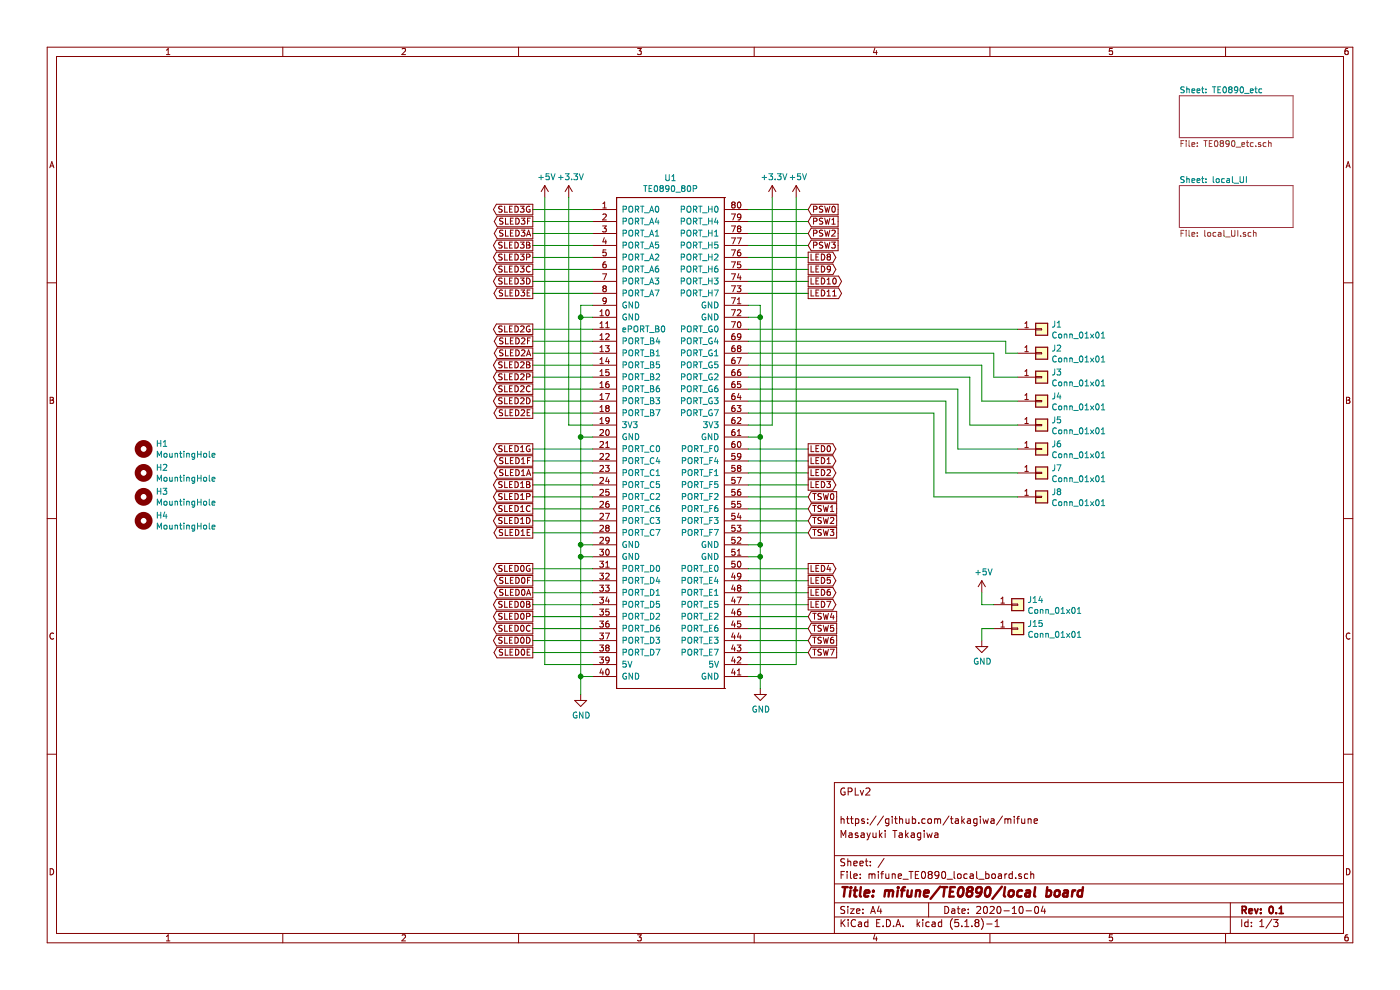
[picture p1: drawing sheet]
EESchema Schematic File Version 4
EELAYER 30 0
EELAYER END
$Descr A4 11693 8268
encoding utf-8
Sheet 1 3
Title "mifune/TE0890/local board"
Date "2020-10-04"
Rev "0.1"
Comp ""
Comment1 "Masayuki Takagiwa"
Comment2 "https://github.com/takagiwa/mifune"
Comment3 ""
Comment4 "GPLv2"
$EndDescr
$Comp
L TE0890:TE0890_80P U1
U 1 1
P 5600 3650
F 0 "U1" H 5600 5815 50  0000 C CNN
F 1 "TE0890_80P" H 5600 5724 50  0000 C CNN
F 2 "TE0890:TE0890_80pin" H 5600 3650 50  0001 C CNN
F 3 "" H 5600 3650 50  0001 C CNN
	1    5600 3650
	1    0    0    -1  
$EndComp
$Sheet
S 9850 800  950  350 
U 5F79D0DF
F0 "TE0890_etc" 50
F1 "TE0890_etc.sch" 50
$EndSheet
$Sheet
S 9850 1550 950  350 
U 5FEABE8E
F0 "local_UI" 50
F1 "local_UI.sch" 50
$EndSheet
$Comp
L power:GND #PWR0101
U 1 1
P 4850 5800
F 0 "#PWR0101" H 4850 5550 50  0001 C CNN
F 1 "GND" H 4855 5627 50  0000 C CNN
F 2 "" H 4850 5800 50  0001 C CNN
F 3 "" H 4850 5800 50  0001 C CNN
	1    4850 5800
	1    0    0    -1  
$EndComp
$Comp
L power:GND #PWR0102
U 1 1
P 6350 5750
F 0 "#PWR0102" H 6350 5500 50  0001 C CNN
F 1 "GND" H 6355 5577 50  0000 C CNN
F 2 "" H 6350 5750 50  0001 C CNN
F 3 "" H 6350 5750 50  0001 C CNN
	1    6350 5750
	1    0    0    -1  
$EndComp
Wire Wire Line
	4950 2550 4850 2550
Wire Wire Line
	4850 2550 4850 2650
Wire Wire Line
	4850 5650 4950 5650
Connection ~ 4850 5650
Wire Wire Line
	4850 5650 4850 5800
Wire Wire Line
	4950 4650 4850 4650
Connection ~ 4850 4650
Wire Wire Line
	4850 4650 4850 5650
Wire Wire Line
	4850 4550 4950 4550
Connection ~ 4850 4550
Wire Wire Line
	4850 4550 4850 4650
Wire Wire Line
	4950 3650 4850 3650
Connection ~ 4850 3650
Wire Wire Line
	4850 3650 4850 4550
Wire Wire Line
	4850 2650 4950 2650
Connection ~ 4850 2650
Wire Wire Line
	4850 2650 4850 3650
Wire Wire Line
	6250 2550 6350 2550
Wire Wire Line
	6350 2550 6350 2650
Wire Wire Line
	6250 5650 6350 5650
Connection ~ 6350 5650
Wire Wire Line
	6350 5650 6350 5750
Wire Wire Line
	6250 4650 6350 4650
Connection ~ 6350 4650
Wire Wire Line
	6350 4650 6350 5650
Wire Wire Line
	6350 4550 6250 4550
Connection ~ 6350 4550
Wire Wire Line
	6350 4550 6350 4650
Wire Wire Line
	6250 3650 6350 3650
Connection ~ 6350 3650
Wire Wire Line
	6350 3650 6350 4550
Wire Wire Line
	6350 2650 6250 2650
Connection ~ 6350 2650
Wire Wire Line
	6350 2650 6350 3650
$Comp
L Connector_Generic:Conn_01x01 J1
U 1 1
P 8700 2750
F 0 "J1" H 8780 2792 50  0000 L CNN
F 1 "Conn_01x01" H 8780 2701 50  0000 L CNN
F 2 "TestPoint:TestPoint_THTPad_D1.5mm_Drill0.7mm" H 8700 2750 50  0001 C CNN
F 3 "~" H 8700 2750 50  0001 C CNN
	1    8700 2750
	1    0    0    -1  
$EndComp
$Comp
L Connector_Generic:Conn_01x01 J2
U 1 1
P 8700 2950
F 0 "J2" H 8780 2992 50  0000 L CNN
F 1 "Conn_01x01" H 8780 2901 50  0000 L CNN
F 2 "TestPoint:TestPoint_THTPad_D1.5mm_Drill0.7mm" H 8700 2950 50  0001 C CNN
F 3 "~" H 8700 2950 50  0001 C CNN
	1    8700 2950
	1    0    0    -1  
$EndComp
$Comp
L Connector_Generic:Conn_01x01 J3
U 1 1
P 8700 3150
F 0 "J3" H 8780 3192 50  0000 L CNN
F 1 "Conn_01x01" H 8780 3101 50  0000 L CNN
F 2 "TestPoint:TestPoint_THTPad_D1.5mm_Drill0.7mm" H 8700 3150 50  0001 C CNN
F 3 "~" H 8700 3150 50  0001 C CNN
	1    8700 3150
	1    0    0    -1  
$EndComp
$Comp
L Connector_Generic:Conn_01x01 J4
U 1 1
P 8700 3350
F 0 "J4" H 8780 3392 50  0000 L CNN
F 1 "Conn_01x01" H 8780 3301 50  0000 L CNN
F 2 "TestPoint:TestPoint_THTPad_D1.5mm_Drill0.7mm" H 8700 3350 50  0001 C CNN
F 3 "~" H 8700 3350 50  0001 C CNN
	1    8700 3350
	1    0    0    -1  
$EndComp
$Comp
L Connector_Generic:Conn_01x01 J5
U 1 1
P 8700 3550
F 0 "J5" H 8780 3592 50  0000 L CNN
F 1 "Conn_01x01" H 8780 3501 50  0000 L CNN
F 2 "TestPoint:TestPoint_THTPad_D1.5mm_Drill0.7mm" H 8700 3550 50  0001 C CNN
F 3 "~" H 8700 3550 50  0001 C CNN
	1    8700 3550
	1    0    0    -1  
$EndComp
$Comp
L Connector_Generic:Conn_01x01 J6
U 1 1
P 8700 3750
F 0 "J6" H 8780 3792 50  0000 L CNN
F 1 "Conn_01x01" H 8780 3701 50  0000 L CNN
F 2 "TestPoint:TestPoint_THTPad_D1.5mm_Drill0.7mm" H 8700 3750 50  0001 C CNN
F 3 "~" H 8700 3750 50  0001 C CNN
	1    8700 3750
	1    0    0    -1  
$EndComp
$Comp
L Connector_Generic:Conn_01x01 J7
U 1 1
P 8700 3950
F 0 "J7" H 8780 3992 50  0000 L CNN
F 1 "Conn_01x01" H 8780 3901 50  0000 L CNN
F 2 "TestPoint:TestPoint_THTPad_D1.5mm_Drill0.7mm" H 8700 3950 50  0001 C CNN
F 3 "~" H 8700 3950 50  0001 C CNN
	1    8700 3950
	1    0    0    -1  
$EndComp
$Comp
L Connector_Generic:Conn_01x01 J8
U 1 1
P 8700 4150
F 0 "J8" H 8780 4192 50  0000 L CNN
F 1 "Conn_01x01" H 8780 4101 50  0000 L CNN
F 2 "TestPoint:TestPoint_THTPad_D1.5mm_Drill0.7mm" H 8700 4150 50  0001 C CNN
F 3 "~" H 8700 4150 50  0001 C CNN
	1    8700 4150
	1    0    0    -1  
$EndComp
$Comp
L power:+3.3V #PWR0103
U 1 1
P 4750 1650
F 0 "#PWR0103" H 4750 1500 50  0001 C CNN
F 1 "+3.3V" H 4765 1823 50  0000 C CNN
F 2 "" H 4750 1650 50  0001 C CNN
F 3 "" H 4750 1650 50  0001 C CNN
	1    4750 1650
	1    0    0    -1  
$EndComp
$Comp
L power:+5V #PWR0104
U 1 1
P 4550 1650
F 0 "#PWR0104" H 4550 1500 50  0001 C CNN
F 1 "+5V" H 4565 1823 50  0000 C CNN
F 2 "" H 4550 1650 50  0001 C CNN
F 3 "" H 4550 1650 50  0001 C CNN
	1    4550 1650
	1    0    0    -1  
$EndComp
$Comp
L power:+3.3V #PWR0105
U 1 1
P 6450 1650
F 0 "#PWR0105" H 6450 1500 50  0001 C CNN
F 1 "+3.3V" H 6465 1823 50  0000 C CNN
F 2 "" H 6450 1650 50  0001 C CNN
F 3 "" H 6450 1650 50  0001 C CNN
	1    6450 1650
	1    0    0    -1  
$EndComp
$Comp
L power:+5V #PWR0106
U 1 1
P 6650 1650
F 0 "#PWR0106" H 6650 1500 50  0001 C CNN
F 1 "+5V" H 6665 1823 50  0000 C CNN
F 2 "" H 6650 1650 50  0001 C CNN
F 3 "" H 6650 1650 50  0001 C CNN
	1    6650 1650
	1    0    0    -1  
$EndComp
Wire Wire Line
	4750 1650 4750 3550
Wire Wire Line
	4750 3550 4950 3550
Wire Wire Line
	4550 1650 4550 5550
Wire Wire Line
	4550 5550 4950 5550
Wire Wire Line
	6250 5550 6650 5550
Wire Wire Line
	6650 5550 6650 1650
Wire Wire Line
	6450 1650 6450 3550
Wire Wire Line
	6450 3550 6250 3550
Wire Wire Line
	8500 2950 8400 2950
Wire Wire Line
	8400 2950 8400 2850
Wire Wire Line
	8300 2950 8300 3150
Wire Wire Line
	8300 3150 8500 3150
Wire Wire Line
	8500 3350 8200 3350
Wire Wire Line
	8200 3350 8200 3050
Wire Wire Line
	8100 3150 8100 3550
Wire Wire Line
	8100 3550 8500 3550
Wire Wire Line
	8500 3750 8000 3750
Wire Wire Line
	8000 3750 8000 3250
Wire Wire Line
	7900 3950 8500 3950
Wire Wire Line
	7900 3350 7900 3950
Wire Wire Line
	8500 4150 7800 4150
Wire Wire Line
	7800 4150 7800 3450
Text GLabel 6750 3750 2    50   Output ~ 0
LED0
Text GLabel 6750 4750 2    50   Output ~ 0
LED4
Text GLabel 6750 3850 2    50   Output ~ 0
LED1
Text GLabel 6750 4850 2    50   Output ~ 0
LED5
Text GLabel 6750 3950 2    50   Output ~ 0
LED2
Text GLabel 6750 4950 2    50   Output ~ 0
LED6
Text GLabel 6750 4050 2    50   Output ~ 0
LED3
Text GLabel 6750 5050 2    50   Output ~ 0
LED7
Text GLabel 6750 1750 2    50   Input ~ 0
PSW0
Text GLabel 6750 1850 2    50   Input ~ 0
PSW1
Text GLabel 6750 1950 2    50   Input ~ 0
PSW2
Text GLabel 6750 2050 2    50   Input ~ 0
PSW3
Text GLabel 6750 4150 2    50   Input ~ 0
TSW0
Text GLabel 6750 5150 2    50   Input ~ 0
TSW4
Text GLabel 6750 4250 2    50   Input ~ 0
TSW1
Text GLabel 6750 5250 2    50   Input ~ 0
TSW5
Text GLabel 6750 4350 2    50   Input ~ 0
TSW2
Text GLabel 6750 5350 2    50   Input ~ 0
TSW6
Text GLabel 6750 4450 2    50   Input ~ 0
TSW3
Text GLabel 6750 5450 2    50   Input ~ 0
TSW7
Text GLabel 6750 2150 2    50   Output ~ 0
LED8
Text GLabel 6750 2250 2    50   Output ~ 0
LED9
Text GLabel 6750 2350 2    50   Output ~ 0
LED10
Text GLabel 6750 2450 2    50   Output ~ 0
LED11
Text GLabel 4450 3150 0    50   Output ~ 0
SLED2P
Text GLabel 4450 3350 0    50   Output ~ 0
SLED2D
Text GLabel 4450 2750 0    50   Output ~ 0
SLED2G
Text GLabel 4450 3250 0    50   Output ~ 0
SLED2C
Text GLabel 4450 2850 0    50   Output ~ 0
SLED2F
Text GLabel 4450 3050 0    50   Output ~ 0
SLED2B
Text GLabel 4450 3450 0    50   Output ~ 0
SLED2E
Text GLabel 4450 2950 0    50   Output ~ 0
SLED2A
Text GLabel 4450 2150 0    50   Output ~ 0
SLED3P
Text GLabel 4450 2350 0    50   Output ~ 0
SLED3D
Text GLabel 4450 1750 0    50   Output ~ 0
SLED3G
Text GLabel 4450 2250 0    50   Output ~ 0
SLED3C
Text GLabel 4450 1850 0    50   Output ~ 0
SLED3F
Text GLabel 4450 2050 0    50   Output ~ 0
SLED3B
Text GLabel 4450 2450 0    50   Output ~ 0
SLED3E
Text GLabel 4450 1950 0    50   Output ~ 0
SLED3A
Text GLabel 4450 5150 0    50   Output ~ 0
SLED0P
Text GLabel 4450 5350 0    50   Output ~ 0
SLED0D
Text GLabel 4450 4750 0    50   Output ~ 0
SLED0G
Text GLabel 4450 5250 0    50   Output ~ 0
SLED0C
Text GLabel 4450 4850 0    50   Output ~ 0
SLED0F
Text GLabel 4450 5050 0    50   Output ~ 0
SLED0B
Text GLabel 4450 5450 0    50   Output ~ 0
SLED0E
Text GLabel 4450 4950 0    50   Output ~ 0
SLED0A
Text GLabel 4450 4350 0    50   Output ~ 0
SLED1D
Text GLabel 4450 4150 0    50   Output ~ 0
SLED1P
Text GLabel 4450 3750 0    50   Output ~ 0
SLED1G
Text GLabel 4450 4250 0    50   Output ~ 0
SLED1C
Text GLabel 4450 3850 0    50   Output ~ 0
SLED1F
Text GLabel 4450 4050 0    50   Output ~ 0
SLED1B
Text GLabel 4450 4450 0    50   Output ~ 0
SLED1E
Text GLabel 4450 3950 0    50   Output ~ 0
SLED1A
$Comp
L Mechanical:MountingHole H1
U 1 1
P 1200 3750
F 0 "H1" H 1300 3796 50  0000 L CNN
F 1 "MountingHole" H 1300 3705 50  0000 L CNN
F 2 "MountingHole:MountingHole_3.2mm_M3" H 1200 3750 50  0001 C CNN
F 3 "~" H 1200 3750 50  0001 C CNN
	1    1200 3750
	1    0    0    -1  
$EndComp
$Comp
L Mechanical:MountingHole H2
U 1 1
P 1200 3950
F 0 "H2" H 1300 3996 50  0000 L CNN
F 1 "MountingHole" H 1300 3905 50  0000 L CNN
F 2 "MountingHole:MountingHole_3.2mm_M3" H 1200 3950 50  0001 C CNN
F 3 "~" H 1200 3950 50  0001 C CNN
	1    1200 3950
	1    0    0    -1  
$EndComp
$Comp
L Mechanical:MountingHole H3
U 1 1
P 1200 4150
F 0 "H3" H 1300 4196 50  0000 L CNN
F 1 "MountingHole" H 1300 4105 50  0000 L CNN
F 2 "MountingHole:MountingHole_3.2mm_M3" H 1200 4150 50  0001 C CNN
F 3 "~" H 1200 4150 50  0001 C CNN
	1    1200 4150
	1    0    0    -1  
$EndComp
$Comp
L Mechanical:MountingHole H4
U 1 1
P 1200 4350
F 0 "H4" H 1300 4396 50  0000 L CNN
F 1 "MountingHole" H 1300 4305 50  0000 L CNN
F 2 "MountingHole:MountingHole_3.2mm_M3" H 1200 4350 50  0001 C CNN
F 3 "~" H 1200 4350 50  0001 C CNN
	1    1200 4350
	1    0    0    -1  
$EndComp
Wire Wire Line
	4450 1750 4950 1750
Wire Wire Line
	4950 1850 4450 1850
Wire Wire Line
	4450 1950 4950 1950
Wire Wire Line
	4950 2050 4450 2050
Wire Wire Line
	4450 2150 4950 2150
Wire Wire Line
	4950 2250 4450 2250
Wire Wire Line
	4450 2350 4950 2350
Wire Wire Line
	4950 2450 4450 2450
Wire Wire Line
	4450 2750 4950 2750
Wire Wire Line
	4950 2850 4450 2850
Wire Wire Line
	4450 2950 4950 2950
Wire Wire Line
	4950 3050 4450 3050
Wire Wire Line
	4450 3150 4950 3150
Wire Wire Line
	4950 3250 4450 3250
Wire Wire Line
	4450 3350 4950 3350
Wire Wire Line
	4950 3450 4450 3450
Wire Wire Line
	4450 3750 4950 3750
Wire Wire Line
	4950 3850 4450 3850
Wire Wire Line
	4450 3950 4950 3950
Wire Wire Line
	4950 4050 4450 4050
Wire Wire Line
	4450 4150 4950 4150
Wire Wire Line
	4950 4250 4450 4250
Wire Wire Line
	4450 4350 4950 4350
Wire Wire Line
	4950 4450 4450 4450
Wire Wire Line
	4450 4750 4950 4750
Wire Wire Line
	4950 4850 4450 4850
Wire Wire Line
	4450 4950 4950 4950
Wire Wire Line
	4950 5050 4450 5050
Wire Wire Line
	4450 5150 4950 5150
Wire Wire Line
	4950 5250 4450 5250
Wire Wire Line
	4450 5350 4950 5350
Wire Wire Line
	4950 5450 4450 5450
Wire Wire Line
	6250 5450 6750 5450
Wire Wire Line
	6750 5350 6250 5350
Wire Wire Line
	6250 5250 6750 5250
Wire Wire Line
	6750 5150 6250 5150
Wire Wire Line
	6250 5050 6750 5050
Wire Wire Line
	6750 4950 6250 4950
Wire Wire Line
	6250 4850 6750 4850
Wire Wire Line
	6750 4750 6250 4750
Wire Wire Line
	6250 4450 6750 4450
Wire Wire Line
	6750 4350 6250 4350
Wire Wire Line
	6250 4250 6750 4250
Wire Wire Line
	6750 4150 6250 4150
Wire Wire Line
	6250 4050 6750 4050
Wire Wire Line
	6750 3950 6250 3950
Wire Wire Line
	6250 3850 6750 3850
Wire Wire Line
	6750 3750 6250 3750
Wire Wire Line
	6250 2450 6750 2450
Wire Wire Line
	6750 2350 6250 2350
Wire Wire Line
	6250 2250 6750 2250
Wire Wire Line
	6750 2150 6250 2150
Wire Wire Line
	6250 2050 6750 2050
Wire Wire Line
	6750 1950 6250 1950
Wire Wire Line
	6250 1850 6750 1850
Wire Wire Line
	6750 1750 6250 1750
Wire Wire Line
	6250 2750 8500 2750
Wire Wire Line
	8400 2850 6250 2850
Wire Wire Line
	6250 2950 8300 2950
Wire Wire Line
	8200 3050 6250 3050
Wire Wire Line
	6250 3150 8100 3150
Wire Wire Line
	8000 3250 6250 3250
Wire Wire Line
	6250 3350 7900 3350
Wire Wire Line
	7800 3450 6250 3450
$Comp
L power:+5V #PWR0130
U 1 1
P 8200 4950
F 0 "#PWR0130" H 8200 4800 50  0001 C CNN
F 1 "+5V" H 8215 5123 50  0000 C CNN
F 2 "" H 8200 4950 50  0001 C CNN
F 3 "" H 8200 4950 50  0001 C CNN
	1    8200 4950
	1    0    0    -1  
$EndComp
$Comp
L power:GND #PWR0131
U 1 1
P 8200 5350
F 0 "#PWR0131" H 8200 5100 50  0001 C CNN
F 1 "GND" H 8205 5177 50  0000 C CNN
F 2 "" H 8200 5350 50  0001 C CNN
F 3 "" H 8200 5350 50  0001 C CNN
	1    8200 5350
	1    0    0    -1  
$EndComp
$Comp
L Connector_Generic:Conn_01x01 J14
U 1 1
P 8500 5050
F 0 "J14" H 8580 5092 50  0000 L CNN
F 1 "Conn_01x01" H 8580 5001 50  0000 L CNN
F 2 "TestPoint:TestPoint_THTPad_D1.5mm_Drill0.7mm" H 8500 5050 50  0001 C CNN
F 3 "~" H 8500 5050 50  0001 C CNN
	1    8500 5050
	1    0    0    -1  
$EndComp
$Comp
L Connector_Generic:Conn_01x01 J15
U 1 1
P 8500 5250
F 0 "J15" H 8580 5292 50  0000 L CNN
F 1 "Conn_01x01" H 8580 5201 50  0000 L CNN
F 2 "TestPoint:TestPoint_THTPad_D1.5mm_Drill0.7mm" H 8500 5250 50  0001 C CNN
F 3 "~" H 8500 5250 50  0001 C CNN
	1    8500 5250
	1    0    0    -1  
$EndComp
Wire Wire Line
	8200 4950 8200 5050
Wire Wire Line
	8200 5050 8300 5050
Wire Wire Line
	8300 5250 8200 5250
Wire Wire Line
	8200 5250 8200 5350
$EndSCHEMATC
